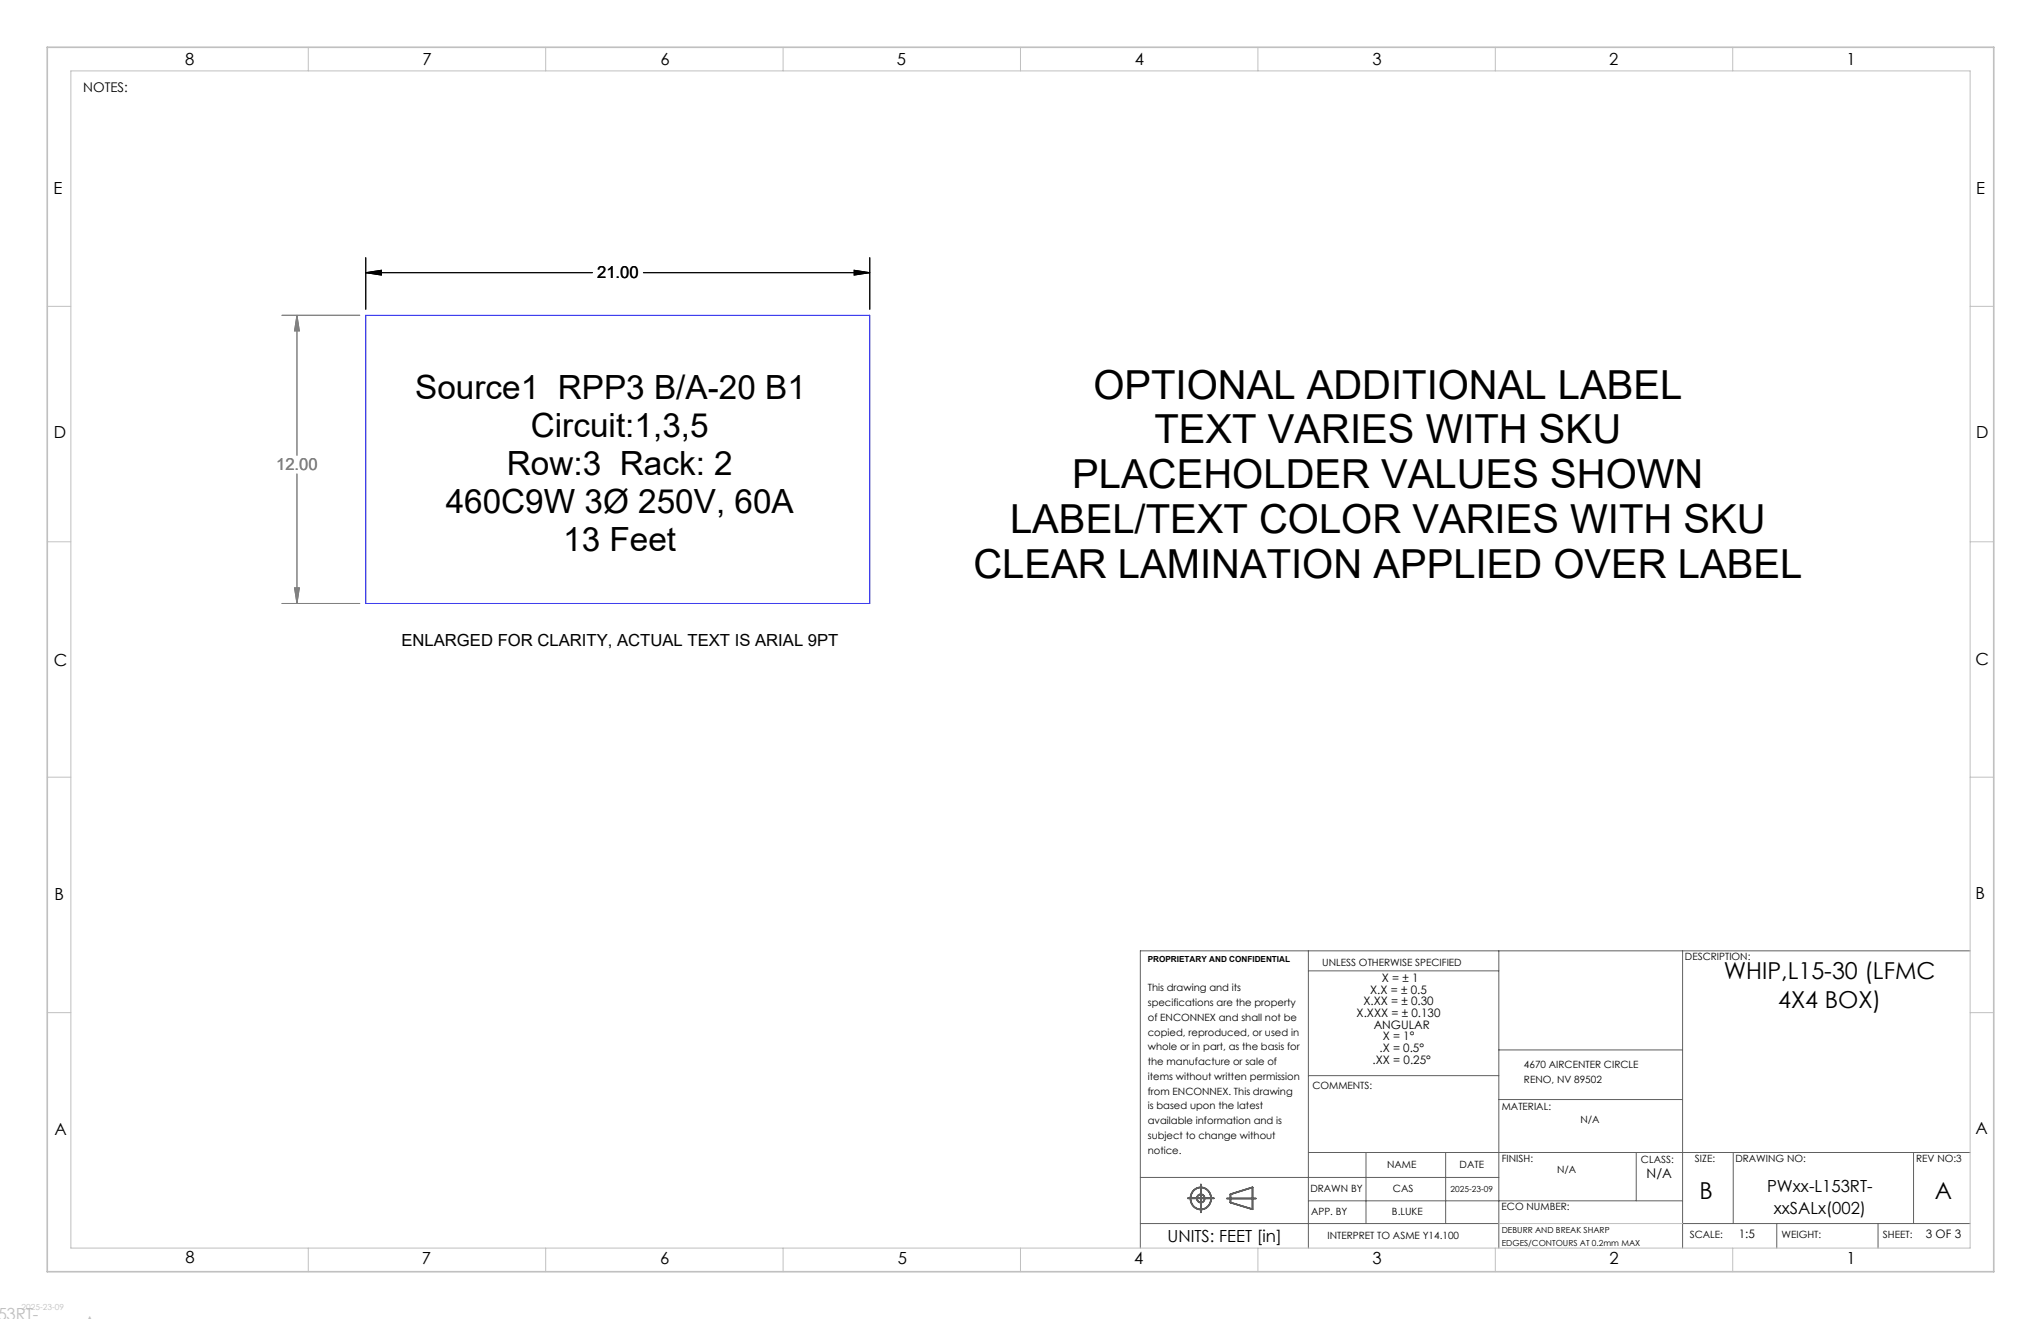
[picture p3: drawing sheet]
<svg xmlns="http://www.w3.org/2000/svg" width="432mm" height="279mm" viewBox="0 0 432 279" stroke-linecap="round" stroke-linejoin="round" font-family="sans-serif">
<g fill="none" stroke="#606060" stroke-width=".35">
<path d="M251.4 253.5h5.5M252.7 251.8a2.28 2.28 0 0 1 3.4 .5 2.28 2.28 0 0 1-1 3.3 2.29 2.29 0 0 1-2.8-.9 2.29 2.29 0 0 1 .4-2.9zM254.2 250.5v5.9M259.7 253.5h6.1M260.4 252.6l4.7-1.4v4.6l-4.7-1.4z"/>
<circle cx="254.1" cy="253.5" r=".84"/>
</g>
<g fill="none" stroke="#606060" stroke-width=".21">
<path d="M276.9 201.1v62.9M276.9 205.4h40.3M317.2 201.1v62.9M356.1 201.1v62.9M417 201.1h-175.6v62.9M276.9 227.5h40.3M317.2 222.1h38.9M317.2 232.6h38.9M241.4 258.8h75.8M241.4 249.1h75.8M276.9 243.8h140.1M276.9 254h79.2"/>
<path d="M289.1 243.8v15M306 243.8v15M346.3 243.8v10.2M356.1 258.8h60.9M366.9 243.8v15M376.1 258.8v5.2M397.5 258.8v5.2M405 243.8v15"/>
</g>
<g fill="none" stroke="#c0c0c0" stroke-width=".21">
<path d="M15 15h402v249h-402zM65.3 10v5M115.5 10v5M165.7 10v5M216 10v5M266.3 10v5M316.5 10v5M366.8 10v5M10 64.8h5M417 64.8h5M10 114.6h5M417 114.6h5"/>
<path d="M10 164.4h5M417 164.4h5M10 214.2h5M417 214.2h5M317.2 258.8h38.9M65.3 264v5M115.5 264v5M165.7 264v5M216 264v5M266.3 264v5M316.5 264v5M366.8 264v5"/>
</g>
<path d="M10 10h412v259h-412z" fill="none" stroke="#c0c0c0" stroke-width=".35"/>
<path d="M77.4 57.7l3.3-.5v1zM77.4 54.5v10.9M77.4 57.7h48M136.2 57.7h47.9M180.8 57.2l3.3 .5-3.3 .5zM184.1 54.5v10.9" fill="none" stroke="#000" stroke-width=".21"/>
<path d="M59.7 66.7h16.4M62.9 66.7l.5 3.3h-1.1zM62.9 66.7v29.6M62.9 100.3v27.4M59.7 127.7h16.4M62.3 124.3h1.1l-.5 3.4z" fill="none" stroke="#808080" stroke-width=".21"/>
<path d="M77.4 66.7h106.7v61h-106.7z" fill="none" stroke="#00f" stroke-width=".21"/>
<path d="M77.4 57.7l3.3-.5v1zM180.8 57.2l3.3 .5-3.3 .5z" fill="#000"/>
<path d="M62.3 124.3h1.1l-.5 3.4zM62.9 66.7l.5 3.3h-1.1z" fill="#808080"/>
<path d="M77.4 57.7l3.3-.5v1zM77.4 54.5v10.9M77.4 57.7h48M136.2 57.7h47.9M180.8 57.2l3.3 .5-3.3 .5zM184.1 54.5v10.9" fill="none" stroke="#000" stroke-width=".21"/>
<path d="M59.7 66.7h16.4M62.9 66.7l.5 3.3h-1.1zM62.9 66.7v29.6M62.9 100.3v27.4M59.7 127.7h16.4M62.3 124.3h1.1l-.5 3.4z" fill="none" stroke="#808080" stroke-width=".21"/>
<path d="M77.4 57.7l3.3-.5v1zM180.8 57.2l3.3 .5-3.3 .5z" fill="#000"/>
<path d="M62.3 124.3h1.1l-.5 3.4zM62.9 66.7l.5 3.3h-1.1z" fill="#808080"/>
<g font-size="8.5">
<text x="231.4" y="84.3">OPTIONAL ADDITIONAL LABEL</text>
<text x="244.4" y="93.8">TEXT VARIES WITH SKU</text>
<text x="227" y="103.3">PLACEHOLDER VALUES SHOWN</text>
<text x="213.8" y="112.7">LABEL/TEXT COLOR VARIES WITH SKU</text>
<text x="206" y="122.2">CLEAR LAMINATION APPLIED OVER LABEL</text>
</g>
<g font-size="7.1">
<text x="87.9" y="84.3">Source1 RPP3 B/A-20 B1</text>
<text x="112.4" y="92.4">Circuit:1,3,5</text>
<text x="107.3" y="100.4">Row:3 Rack: 2</text>
<text x="94.3" y="108.5">460C9W 3Ø 250V, 60A</text>
<text x="119.2" y="116.5">13 Feet</text>
</g>
<g font-size="4.9">
<text x="364.9" y="207.2">WHIP,L15-30 (LFMC</text>
<text x="376.4" y="213.1">4X4 BOX)</text>
<text x="359.8" y="253.6">B</text>
<text x="409.5" y="253.6">A</text>
</g>
<g font-size="3.5">
<text x="39.2" y="13.8">8</text>
<text x="89.4" y="13.8">7</text>
<text x="139.8" y="13.8">6</text>
<text x="189.8" y="13.8">5</text>
<text x="240.2" y="13.8">4</text>
<text x="290.5" y="13.8">3</text>
<text x="340.6" y="13.8">2</text>
<text x="390.8" y="13.8">1</text>
<text x="11.3" y="41.1">E</text>
<text x="418.3" y="41">E</text>
<text x="126.4" y="58.9">21.00</text>
<text x="11.4" y="92.7">D</text>
<text x="418.3" y="92.7">D</text>
<text x="85" y="136.6">ENLARGED FOR CLARITY, ACTUAL TEXT IS ARIAL 9PT</text>
<text x="11.4" y="140.9">C</text>
<text x="418.1" y="140.8">C</text>
<text x="11.5" y="190.4">B</text>
<text x="418.1" y="190.2">B</text>
<text x="418.1" y="239.8">A</text>
<text x="11.5" y="240.1">A</text>
<text x="374" y="252.2">PWxx-L153RT-</text>
<text x="375.4" y="256.7">xxSALx(002)</text>
<text x="247.1" y="262.8">UNITS: FEET [in]</text>
<text x="39.2" y="267.2">8</text>
<text x="89.3" y="267.4">7</text>
<text x="139.8" y="267.4">6</text>
<text x="190" y="267.4">5</text>
<text x="240" y="267.4">4</text>
<text x="290.5" y="267.4">3</text>
<text x="340.7" y="267.4">2</text>
<text x="390.8" y="267.5">1</text>
</g>
<text font-size="3.5" fill="#808080" x="58.4" y="99.5">12.00</text>
<text font-size="3.5" fill="#c0c0c0" x="-.6" y="279.1">53RT-</text>
<g font-size="2.8">
<text x="17.6" y="19.4">NOTES:</text>
<text x="348.5" y="249.1">N/A</text>
</g>
<g font-size="2.5">
<text x="292.5" y="207.7">X = ± 1</text>
<text x="287.1" y="215.1">X.XXX = ± 0.130</text>
<text x="288.6" y="212.6">X.XX = ± 0.30</text>
<text x="290" y="210.2">X.X = ± 0.5</text>
<text x="290.8" y="217.6">ANGULAR</text>
<text x="292.7" y="220.1">X = 1°</text>
<text x="290.5" y="225">.XX = 0.25°</text>
<text x="292" y="222.5">.X = 0.5°</text>
<text x="368" y="261.9">1:5</text>
<text x="407.6" y="261.9">3 OF 3</text>
</g>
<g font-size="2.1">
<text x="356.6" y="203.1">DESCRIPTION:</text>
<text x="242.9" y="209.7">This drawing and its</text>
<text x="279.9" y="204.3">UNLESS OTHERWISE SPECIFIED</text>
<text x="242.9" y="212.8">specifications are the property</text>
<text x="242.9" y="215.9">of ENCONNEX and shall not be</text>
<text x="242.9" y="219.1">copied, reproduced, or used in</text>
<text x="242.9" y="222.2">whole or in part, as the basis for</text>
<text x="242.9" y="225.3">the manufacture or sale of</text>
<text x="322.6" y="226">4670 AIRCENTER CIRCLE</text>
<text x="242.9" y="228.4">items without written permission</text>
<text x="242.9" y="231.5">from ENCONNEX. This drawing</text>
<text x="277.8" y="230.4">COMMENTS:</text>
<text x="322.6" y="229.1">RENO, NV 89502</text>
<text x="242.9" y="234.6">is based upon the latest</text>
<text x="242.9" y="237.8">available information and is</text>
<text x="317.9" y="234.8">MATERIAL:</text>
<text x="334.5" y="237.5">N/A</text>
<text x="242.9" y="240.9">subject to change without</text>
<text x="242.9" y="244">notice.</text>
<text x="317.9" y="245.8">FINISH:</text>
<text x="358.8" y="245.8">SIZE:</text>
<text x="367.3" y="245.8">DRAWING NO:</text>
<text x="405.6" y="245.8">REV NO:3</text>
<text x="293.6" y="247.1">NAME</text>
<text x="308.9" y="247.1">DATE</text>
<text x="329.6" y="248.2">N/A</text>
<text x="347.3" y="246.1">CLASS:</text>
<text x="277.3" y="252.2">DRAWN BY</text>
<text x="277.5" y="257.1">APP. BY</text>
<text x="294.6" y="257.1">B.LUKE</text>
<text x="294.8" y="252.2">CAS</text>
<text x="317.8" y="256">ECO NUMBER:</text>
<text x="281" y="262.1">INTERPRET TO ASME Y14.100</text>
<text x="357.6" y="261.9">SCALE:</text>
<text x="377.1" y="261.9">WEIGHT:</text>
<text x="398.5" y="261.9">SHEET:</text>
</g>
<g font-size="1.8">
<text x="242.9" y="203.6">PROPRIETARY AND CONFIDENTIAL</text>
<text x="307" y="252.2">2025-23-09</text>
<text x="317.9" y="260.8">DEBURR AND BREAK SHARP</text>
<text x="317.9" y="263.6">EDGES/CONTOURS AT 0.2mm MAX</text>
</g>
<text font-size="1.8" fill="#c0c0c0" x="4.6" y="277.1">2025-23-09</text>
</svg>
